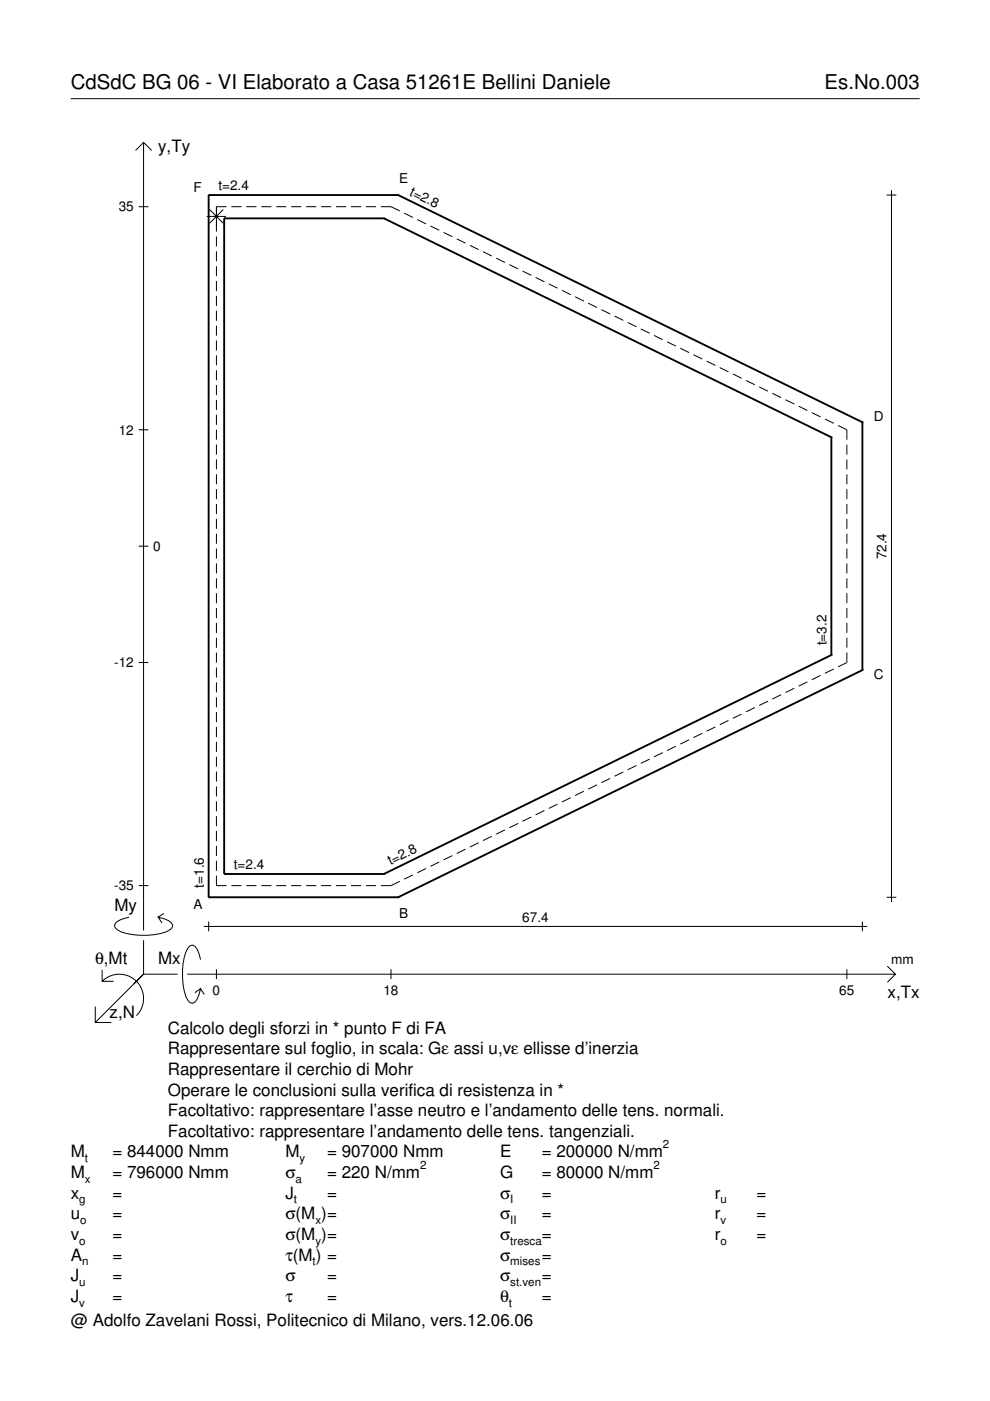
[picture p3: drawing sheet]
<svg xmlns="http://www.w3.org/2000/svg" width="210mm" height="297mm" viewBox="0 0 210 297" stroke-linecap="round" stroke-linejoin="round" font-family="sans-serif">
<g fill="none" stroke="#000" stroke-width=".21">
<path d="M15 20.9h180M28.7 31.9l1.7-1.7 1.8 1.7M30.4 30.2v167.1M29.4 43.8h2.1M43.8 45.9h4.1M44.4 44.4l2.9 2.9M45.9 50.1v2.2M45.9 53.3v2.1M45.9 56.4v2.2M45.9 59.6v2.1M47.3 44.4l-2.9 2.9M48 43.8h-2.1v5.3"/>
<path d="M49.1 43.8h2.1M52.2 43.8h2.2M55.4 43.8h2.1M58.6 43.8h2.1M61.7 43.8h2.2M64.9 43.8h2.1M68.1 43.8h2.1M71.2 43.8h2.2M74.4 43.8h2.2M77.6 43.8h2.1M80.8 43.8h2.1l1.9 .9M85.7 45.2l1.8 .9"/>
<path d="M88.5 46.6l1.8 .9M91.3 47.9l1.8 .9M94 49.3l1.9 .9M96.8 50.6l1.9 1M99.6 52l1.9 .9M102.4 53.4l1.9 .9M105.2 54.7l1.9 1M108 56.1l1.9 .9M110.8 57.5l1.8 .9M113.6 58.8l1.8 .9M188 41.4h2M189 40.3v151"/>
<path d="M45.9 62.7v2.2M45.9 65.9v2.1M45.9 69v2.2M45.9 72.2v2.1M45.9 75.3v2.2M45.9 78.5v2.1M116.4 60.2l1.8 .9M119.1 61.6l1.9 .9M121.9 62.9l1.9 .9M124.7 64.3l1.9 .9M127.5 65.7l1.9 .9M130.3 67l1.9 .9"/>
<path d="M133.1 68.4l1.8 .9M135.9 69.7l1.8 1M138.7 71.1l1.8 .9M141.4 72.5l1.9 .9M144.2 73.8l1.9 1M147 75.2l1.9 .9M149.8 76.6l1.9 .9M152.6 77.9l1.9 .9M155.4 79.3l1.8 .9M29.4 91.1h2.1M45.9 81.6v2.2M45.9 84.8v2.1"/>
<path d="M45.9 87.9v2.2M45.9 91.1v2.1M45.9 94.3v2.1M45.9 97.4v2.1M158.2 80.7l1.8 .9M161 82l1.8 .9M163.7 83.4l1.9 .9M166.5 84.8l1.9 .9M169.3 86.1l1.9 .9M172.1 87.5l1.9 .9M174.9 88.8l1.9 1M177.7 90.2l1.9 .9v2.1"/>
<path d="M179.6 94.3v2.1M179.6 97.4v2.1M29.4 115.8h2.1M45.9 100.6v2.1M45.9 103.7v2.1M45.9 106.9v2.1M45.9 110v2.1M45.9 113.2v2.1M45.9 116.3v2.1M45.9 119.5v2.1M179.6 100.6v2.1M179.6 103.7v2.1"/>
<path d="M179.6 106.9v2.1M179.6 110v2.1M179.6 113.2v2.1M179.6 116.3v2.1M179.6 119.5v2.1M45.9 122.6v2.1M45.9 125.8v2.1M45.9 128.9v2.1M45.9 132.1v2.1M45.9 135.2v2.1M45.9 138.4v2.1M179.6 122.6v2.1"/>
<path d="M179.6 125.8v2.1M179.6 128.9v2.1M179.6 132.1v2.1M179.6 135.2v2.1M179.6 138.4v2.1l-1.9 .9M29.4 140.5h2.1M45.9 141.5v2.2M45.9 144.7v2.1M45.9 147.8v2.2M45.9 151v2.1M45.9 154.1v2.2M45.9 157.3v2.1"/>
<path d="M140.5 159.6l-1.8 .9M143.3 158.2l-1.9 .9M146.1 156.8l-1.9 1M148.9 155.5l-1.9 .9M151.7 154.1l-1.9 .9M154.5 152.8l-1.9 .9M157.2 151.4l-1.8 .9M160 150l-1.8 .9M162.8 148.7l-1.8 .9M165.6 147.3l-1.9 .9M168.4 145.9l-1.9 .9M171.2 144.6l-1.9 .9"/>
<path d="M174 143.2l-1.9 .9M176.8 141.8l-1.9 1M45.9 160.4v2.2M45.9 163.6v2.1M45.9 166.7v2.2M45.9 169.9v2.1M45.9 173v2.2M45.9 176.2v2.1M45.9 179.4v2.1M101.5 178.7l-1.9 .9M104.3 177.3l-1.9 .9M107.1 175.9l-1.9 1"/>
<path d="M109.9 174.6l-1.9 .9M112.6 173.2l-1.8 .9M115.4 171.9l-1.8 .9M118.2 170.5l-1.8 .9M121 169.1l-1.9 .9M123.8 167.8l-1.9 .9M126.6 166.4l-1.9 .9M129.4 165l-1.9 .9M132.2 163.7l-1.9 .9M134.9 162.3l-1.8 .9M137.7 160.9l-1.8 1M27.3 194.5a3.6 3.6 0 0 0-3 1.7l.1 .5a5.6 5.6 0 0 0 3.8 1.5 13.4 13.4 0 0 0 7.8-1l.5-.5 .1-.5a3.6 3.6 0 0 0-3.1-1.7l.8 1.2"/>
<path d="M29.4 187.8h2.1M30.4 199.3v7.3M34.7 193.7l-1.2 .8M43.2 196.4h140.7M44.2 195.4v2.1M45.9 185.7v2.1h2.1M45.9 182.5v2.1M49.1 187.8h2.1M52.2 187.8h2.2M55.4 187.8h2.1M58.6 187.8h2.1M61.7 187.8h2.2"/>
<path d="M64.9 187.8h2.1M68.1 187.8h2.1M71.2 187.8h2.2M74.4 187.8h2.2M77.6 187.8h2.1M84.8 186.9l-1.9 .9h-2.1M87.5 185.5l-1.8 .9M90.3 184.1l-1.8 .9M93.1 182.8l-1.8 .9M95.9 181.4l-1.9 .9M98.7 180l-1.9 1M182.8 195.4v2.1"/>
<path d="M188 190.2h2M20.2 213.4v3.4h3.4M21.7 208.1a5.1 5.1 0 0 1 7.2 0 5.1 5.1 0 0 1 0 7.2M21.7 205.6v2.5h2.4M30.4 206.6l-10.2 10.2M30.4 206.6h7.2M39.7 206.6h150.1M42.5 203.5a3.6 3.6 0 0 0-1.7-3.1l-.5 .1a5.7 5.7 0 0 0-1.5 3.8 13.3 13.3 0 0 0 1 7.8l.5 .5 .5 .1a3.6 3.6 0 0 0 1.7-3.1l-1.2 .9M42.5 209.6l.8 1.3M45.9 205.5v2.1M82.9 205.5v2.1M179.6 205.5v2.1"/>
<path d="M188.1 204.8l1.7 1.8-1.7 1.7"/>
</g>
<g fill="none" stroke="#000" stroke-width=".4">
<path d="M44.2 41.4h.1M44.2 41.4h40.2M44.2 41.4v148.8M47.5 46.3h.1M47.5 46.3h33.9M47.5 46.3v139M81.4 46.3h.1M81.4 46.3l94.9 46.4M84.4 41.4h.1M84.4 41.4l98.4 48.1M176.3 92.7h.1M176.3 92.7v46.2"/>
<path d="M182.8 89.5h.1M182.8 89.5v52.6M176.3 138.9h.1M176.3 138.9l-94.9 46.4M182.8 142.1h.1M182.8 142.1l-98.4 48.1M44.2 190.2h.1M44.2 190.2h40.2M47.5 185.3h.1M47.5 185.3h33.9M81.4 185.3h.1M84.4 190.2h.1"/>
</g>
<g font-size="4.3">
<text x="15" y="18.9">CdSdC BG 06 - VI Elaborato a Casa 51261E Bellini Daniele</text>
<text x="174.8" y="18.9">Es.No.003</text>
</g>
<g font-size="3.6">
<text x="33.5" y="32.3">y,Ty</text>
<text x="24.3" y="193.2">My</text>
<text x="20.1" y="204.5">θ,Mt</text>
<text x="33.5" y="204.5">Mx</text>
<text x="23.2" y="215.8">z,N</text>
<text x="188.2" y="211.7">x,Tx</text>
<text x="35.6" y="219.2">Calcolo degli sforzi in * punto F di FA</text>
<text x="35.6" y="227.9">Rappresentare il cerchio di Mohr</text>
<text x="35.6" y="223.5">Rappresentare sul foglio, in scala: Gε assi u,vε ellisse d’inerzia</text>
<text x="35.6" y="232.3">Operare le conclusioni sulla verifica di resistenza in *</text>
<text x="35.6" y="236.7">Facoltativo: rappresentare l’asse neutro e l’andamento delle tens. normali.</text>
<text x="15" y="245.4">M</text>
<text x="23.8" y="245.4">= 844000 Nmm</text>
<text x="35.6" y="241">Facoltativo: rappresentare l’andamento delle tens. tangenziali.</text>
<text x="60.5" y="245.4">M</text>
<text x="69.3" y="245.4">= 907000 Nmm</text>
<text x="106" y="245.4">E</text>
<text x="114.9" y="245.4">= 200000 N/mm</text>
<text x="15" y="249.8">M</text>
<text x="23.8" y="249.8">= 796000 Nmm</text>
<text x="60.5" y="249.8">σ</text>
<text x="69.3" y="249.8">= 220 N/mm</text>
<text x="106" y="249.8">G</text>
<text x="114.9" y="249.8">= 80000 N/mm</text>
<text x="15" y="254.2">x</text>
<text x="23.8" y="254.2">=</text>
<text x="60.5" y="254.2">J</text>
<text x="69.3" y="254.2">=</text>
<text x="106" y="254.2">σ</text>
<text x="114.9" y="254.2">=</text>
<text x="151.5" y="254.2">r</text>
<text x="160.4" y="254.2">=</text>
<text x="15" y="258.5">u</text>
<text x="15" y="262.9">v</text>
<text x="23.8" y="262.9">=</text>
<text x="23.8" y="258.5">=</text>
<text x="60.5" y="258.5">σ(M )=</text>
<text x="60.5" y="262.9">σ(M )=</text>
<text x="106" y="258.5">σ</text>
<text x="106" y="262.9">σ</text>
<text x="114.9" y="258.5">=</text>
<text x="114.9" y="262.9">=</text>
<text x="151.5" y="258.5">r</text>
<text x="151.5" y="262.9">r</text>
<text x="160.4" y="258.5">=</text>
<text x="160.4" y="262.9">=</text>
<text x="15" y="267.3">A</text>
<text x="23.8" y="267.3">=</text>
<text x="60.5" y="267.3">τ(M ) =</text>
<text x="106" y="267.3">σ</text>
<text x="114.9" y="267.3">=</text>
<text x="15" y="271.7">J</text>
<text x="23.8" y="271.7">=</text>
<text x="60.5" y="271.7">σ</text>
<text x="69.3" y="271.7">=</text>
<text x="106" y="271.7">σ</text>
<text x="114.9" y="271.7">=</text>
<text x="15" y="276">J</text>
<text x="15" y="281.2">@ Adolfo Zavelani Rossi, Politecnico di Milano, vers.12.06.06</text>
<text x="23.8" y="276">=</text>
<text x="60.5" y="276">τ</text>
<text x="69.3" y="276">=</text>
<text x="106" y="276">θ</text>
<text x="114.9" y="276">=</text>
</g>
<g font-size="2.9">
<text x="41" y="40.6">F</text>
<text x="46.3" y="40.3">t=2.4</text>
<text x="84.6" y="38.8">E</text>
<text x="86.7" y="41.3" transform="rotate(26 86.7 41.3)">t=2.8</text>
<text x="25.2" y="44.8">35</text>
<text x="185.3" y="89.3">D</text>
<text x="25.2" y="92.1">12</text>
<text x="32.5" y="116.8">0</text>
<text x="188" y="118.6" transform="rotate(-90 188 118.6)">72.4</text>
<text x="175.2" y="136.8" transform="rotate(-90 175.2 136.8)">t=3.2</text>
<text x="24.2" y="141.5">-12</text>
<text x="185.3" y="144.1">C</text>
<text x="49.6" y="184.3">t=2.4</text>
<text x="82.8" y="183.5" transform="rotate(-26 82.8 183.5)">t=2.8</text>
<text x="24.2" y="188.8">-35</text>
<text x="43.2" y="188.2" transform="rotate(-90 43.2 188.2)">t=1.6</text>
<text x="41" y="192.8">A</text>
<text x="84.6" y="194.6">B</text>
<text x="110.7" y="195.4">67.4</text>
<text x="189" y="204.5">mm</text>
<text x="45.1" y="210.9">0</text>
<text x="81.3" y="210.9">18</text>
<text x="178" y="210.9">65</text>
</g>
<g font-size="2.4">
<text x="140.6" y="243.4">2</text>
<text x="18" y="246.4">t</text>
<text x="18" y="250.8">x</text>
<text x="62.7" y="250.8">a</text>
<text x="63.5" y="246.4">y</text>
<text x="89.1" y="247.8">2</text>
<text x="138.6" y="247.8">2</text>
<text x="16.8" y="255.2">g</text>
<text x="62.3" y="255.2">t</text>
<text x="108.2" y="255.2">I</text>
<text x="152.7" y="255.2">u</text>
<text x="16.8" y="263.9">o</text>
<text x="17" y="259.5">o</text>
<text x="66.9" y="259.5">x</text>
<text x="66.9" y="263.9">y</text>
<text x="108.2" y="259.5">II</text>
<text x="108.2" y="263.9">tresca</text>
<text x="152.7" y="259.5">v</text>
<text x="152.7" y="263.9">o</text>
<text x="17.4" y="268.3">n</text>
<text x="66.3" y="268.3">t</text>
<text x="108.2" y="268.3">mises</text>
<text x="16.8" y="272.7">u</text>
<text x="108.2" y="272.7">st.ven</text>
<text x="16.8" y="277">v</text>
<text x="107.9" y="277">t</text>
</g>
</svg>
